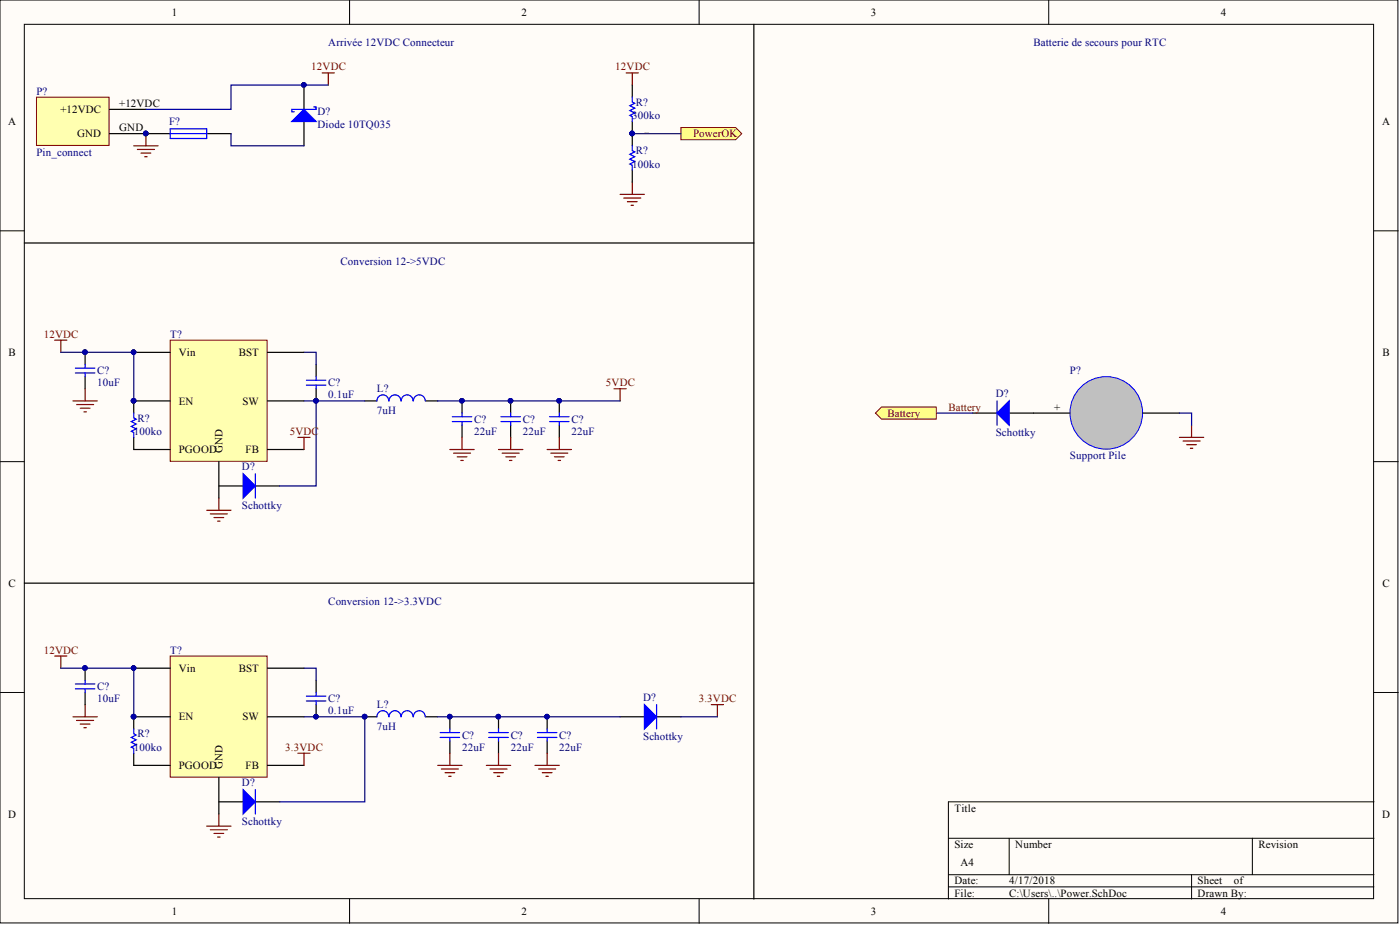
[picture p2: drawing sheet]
<svg xmlns="http://www.w3.org/2000/svg" width="292mm" height="193mm" viewBox="0 0 292 193" stroke-linecap="round" stroke-linejoin="round" font-family="sans-serif">
<g fill="#fffcf8" stroke="#000" stroke-width=".21">
<path d="M0 0h291.7v192.5h-291.7z"/>
<path d="M5.1 5.1h281.5v182.4h-281.5z"/>
</g>
<g fill="none" stroke="#000" stroke-width=".21">
<path d="M72.9 0v5.1M145.9 0v5.1M218.8 0v5.1M0 48.2h5.1M286.7 48.2h5M0 96.3h5.1M286.7 96.3h5M0 144.5h5.1M286.7 144.5h5M197.9 174.9h88.8M210.6 174.9v7.6M261.3 174.9v7.6"/>
<path d="M286.7 167.3h-88.8v20.2M72.9 187.5v5.1M145.9 187.5v5.1M197.9 182.5h88.8M197.9 185h88.8M218.8 187.5v5.1M248.6 182.5v5"/>
</g>
<path d="M7.6 20.3h15.2v10h-15.2z" fill="#ffffb0" stroke="#800000" stroke-width=".21"/>
<g fill="none" stroke="#000" stroke-width=".25">
<path d="M157.3 5.1v182.4M22.8 22.8h7.6M22.8 27.9h7.6M5.1 50.7h152.2M17.8 78.6v2.5M66 76v2.6M27.9 91.2v2.6M76.1 83.6h2.5M88.8 83.6h2.5M45.7 101.4h5M53.3 101.4h5M5.1 121.7h152.2"/>
<path d="M27.9 157.1v2.6M66 141.9v2.6M88.8 149.5h2.5M93.9 154.6v2.5M104 154.6v2.5M114.2 154.6v2.5M45.7 167.3h5M53.3 167.3h5"/>
</g>
<g fill="none" stroke="#800000" stroke-width=".25">
<path d="M67.2 15.2h2.6M68.5 15.2v2.5M27.9 30.4h5.1M28.7 31.2h3.5M29.4 31.9h2.1M30.2 32.7h.5M30.4 27.9v2.5M11.4 71h2.6M12.7 71v2.5M15.2 83.6h5.1M16 84.4h3.5M16.7 85.2h2.1"/>
<path d="M17.5 85.9h.5M17.8 81.1v2.5M128.1 81.1h2.5M129.4 81.1v2.5M43.1 106.4h5.1M43.9 107.2h3.5M44.6 108h2.1M45.4 108.7h.5M45.7 103.9v2.5M11.4 136.9h2.6M12.7 136.9v2.5M15.2 149.5h5.1"/>
<path d="M16 150.3h3.5M16.7 151.1h2.1M17.5 151.8h.5M17.8 147v2.5M148.4 147h2.5M149.7 147v2.5M43.1 172.3h5.1M43.9 173.1h3.5M44.6 173.9h2.1M45.4 174.6h.5M45.7 169.8v2.5"/>
</g>
<g fill="none" stroke="#00f" stroke-width=".25">
<path d="M15.7 77.8h4.1M15.7 76.8h4.1M17.8 76v.8M17.8 77.8v.8M63.9 79.3h4.1M66 78.6v.7M27.9 86.2v1l.5 .2-1 .5 1 .6-1 .5 1 .5-1 .5 .5 .2v1M53.3 98.8v5.1M63.9 80.3h4.1M81.1 83.6a1.23 1.23 0 0 0-1.2-1.2 1.23 1.23 0 0 0-1.3 1.2M83.6 83.6a1.23 1.23 0 0 0-1.2-1.2 1.23 1.23 0 0 0-1.2 1.2M86.2 83.6a1.23 1.23 0 0 0-1.3-1.2 1.23 1.23 0 0 0-1.2 1.2"/>
<path d="M88.7 83.6a1.23 1.23 0 0 0-1.2-1.2 1.23 1.23 0 0 0-1.2 1.2M27.9 152.1v1l.5 .2-1 .5 1 .5-1 .6 1 .5-1 .5 .5 .2v1M63.9 146.2h4.1M63.9 145.2h4.1M66 144.5v.7M81.1 149.5a1.23 1.23 0 0 0-1.2-1.2 1.23 1.23 0 0 0-1.3 1.2M83.6 149.5a1.23 1.23 0 0 0-1.2-1.2 1.23 1.23 0 0 0-1.2 1.2M86.2 149.5a1.23 1.23 0 0 0-1.3-1.2 1.23 1.23 0 0 0-1.2 1.2M88.7 149.5a1.23 1.23 0 0 0-1.2-1.2 1.23 1.23 0 0 0-1.2 1.2M91.8 153.8h4.1M91.8 152.8h4.1M93.9 153.8v.8"/>
<path d="M102 153.8h4M102 152.8h4M104 153.8v.8M112.1 153.8h4.1M112.1 152.8h4.1M114.2 153.8v.8M53.3 164.7v5.1"/>
</g>
<g fill="#00f" stroke="#00f" stroke-width=".25">
<path d="M50.7 98.8l2.6 2.6-2.6 2.5z"/>
<path d="M50.7 164.7l2.6 2.6-2.6 2.5z"/>
</g>
<path d="M142.1 26.6h11.4l1.2 1.3-1.2 1.3h-11.4z" fill-rule="evenodd" fill="#ffff80" stroke="#800000" stroke-width=".21"/>
<path d="M129.4 149.5h5.1M137 149.5h5.1" fill="none" stroke="#000" stroke-width=".25"/>
<path d="M134.5 147l2.5 2.5-2.5 2.6z" fill="#00f" stroke="#00f" stroke-width=".25"/>
<path d="M137 147v5.1" fill="none" stroke="#00f" stroke-width=".25"/>
<circle cx="230.8" cy="86.1" r="7.6" fill="#c0c0c0" stroke="#00f" stroke-width=".21"/>
<path d="M203 86.2h5M210.6 86.2h12.6M238.5 86.2h7.6" fill="none" stroke="#000" stroke-width=".25"/>
<path d="M63.4 73.5h2.6v2.5M66 83.6v17.8h-7.7M195.3 86.2h7.7M246.1 86.2h2.5v2.5M63.4 139.4h2.6v2.5M76.1 149.5v17.8h-17.8" fill="none" stroke="#000080" stroke-width=".25"/>
<path d="M208 86.2l2.6-2.6v5.1z" fill="#00f" stroke="#00f" stroke-width=".25"/>
<path d="M208 83.6v5.1" fill="none" stroke="#00f" stroke-width=".25"/>
<path d="M246.1 91.2h5.1M246.8 92h3.6M247.6 92.8h2M248.4 93.5h.5M248.6 88.7v2.5" fill="none" stroke="#800000" stroke-width=".25"/>
<path d="M35.5 136.9h20.2v25.2h-20.2z" fill="#ffffb0" stroke="#800000" stroke-width=".21"/>
<path d="M27.9 139.4h7.6M55.8 139.4h7.6M27.9 149.5h7.6M27.9 159.7h7.6M55.8 149.5h7.6M55.8 159.7h7.6M45.7 162.2v7.6" fill="none" stroke="#000" stroke-width=".25"/>
<g fill="#000080" stroke="#000080" stroke-width=".21">
<circle cx="27.9" cy="139.4" r=".47"/>
<circle cx="27.9" cy="73.5" r=".47"/>
</g>
<path d="M12.7 73.5h15.2v10.1M63.4 83.6h12.7M12.7 139.4h15.2v10.1" fill="none" stroke="#000080" stroke-width=".25"/>
<path d="M35.5 71h20.2v25.2h-20.2z" fill="#ffffb0" stroke="#800000" stroke-width=".21"/>
<g fill="none" stroke="#000" stroke-width=".25">
<path d="M131.9 17.7v2.6M30.4 27.9h5.1M43.1 27.9h5.1M63.4 25.3v5.1M131.9 27.9v2.5M131.9 35.5v2.5M27.9 73.5h7.6M55.8 73.5h7.6M27.9 83.6h7.6M27.9 93.8h7.6M45.7 96.3v7.6M55.8 83.6h7.6"/>
<path d="M55.8 93.8h7.6M96.4 88.7v2.5M106.5 88.7v2.5M116.7 88.7v2.5"/>
</g>
<circle cx="27.9" cy="73.5" r=".47" fill="#000080" stroke="#000080" stroke-width=".21"/>
<g fill="none" stroke="#800000" stroke-width=".25">
<path d="M130.6 15.2h2.6M131.9 15.2v2.5M131.9 38v2.6M129.4 40.6h5.1M130.1 41.3h3.6M130.9 42.1h2M131.7 42.8h.5M62.2 91.2h2.5M63.4 91.2v2.6M93.9 93.8h5M94.6 94.5h3.6M95.4 95.3h2"/>
<path d="M96.1 96.1h.6M96.4 91.2v2.6M104 93.8h5.1M104.8 94.5h3.5M105.5 95.3h2.1M106.3 96.1h.5M106.5 91.2v2.6M114.2 93.8h5M114.9 94.5h3.6M115.7 95.3h2M116.4 96.1h.6M116.7 91.2v2.6"/>
<path d="M62.2 157.1h2.5M63.4 157.1v2.6M91.3 159.7h5.1M93.9 157.1v2.6M101.5 159.7h5M104 157.1v2.6M111.6 159.7h5.1M114.2 157.1v2.6M92.1 160.4h3.5M92.8 161.2h2.1M93.6 162h.5M102.2 160.4h3.6"/>
<path d="M103 161.2h2M103.8 162h.5M112.4 160.4h3.5M113.1 161.2h2.1M113.9 162h.5"/>
</g>
<path d="M68.5 17.7h-20.3v5.1h-17.8M48.2 27.9v2.5h15.2M131.9 27.9h10.2M91.3 83.6h38.1M63.4 149.5h12.7M91.3 149.5h38.1M142.1 149.5h7.6" fill="none" stroke="#000080" stroke-width=".25"/>
<path d="M60.9 25.3l2.5-2.5 2.6 2.5z" fill="#00f" stroke="#00f" stroke-width=".25"/>
<g fill="none" stroke="#00f" stroke-width=".25">
<path d="M35.5 26.9h7.6v2h-7.6zM35.5 27.9h7.6M65.5 22.3h.5v.5h-5.1v.5h.5M131.9 20.3v1l.5 .2-1 .6 1 .5-1 .5 1 .5-1 .5 .5 .2v1M131.9 30.4v1l.5 .3-1 .5 1 .5-1 .5 1 .5-1 .5 .5 .3v1M94.4 87.9h4M94.4 86.9h4M96.4 87.9v.8M104.5 87.9h4.1M104.5 86.9h4.1M106.5 87.9v.8M114.7 87.9h4"/>
<path d="M114.7 86.9h4M116.7 87.9v.8"/>
</g>
<path d="M182.7 86.2l1.2-1.3h11.4v2.5h-11.4z" fill-rule="evenodd" fill="#ffff80" stroke="#800000" stroke-width=".21"/>
<path d="M17.8 144.5v2.5" fill="none" stroke="#000" stroke-width=".25"/>
<path d="M15.7 143.7h4.1M15.7 142.7h4.1M17.8 143.7v.8" fill="none" stroke="#00f" stroke-width=".25"/>
<text font-size="6" fill="#000080" x="62.4" y="21.4">PID?01</text>
<g font-size="3.5" fill="#000080">
<text x="130.9" y="27.1">PIR?01</text>
<text x="16.6" y="75.5">PIC?01</text>
<text x="64.9" y="83.2">PIC?02</text>
<text x="26.8" y="85.7">PIR?02</text>
<text x="95.6" y="85.7">PIC?01</text>
<text x="105.5" y="85.7">PIC?01</text>
<text x="115.7" y="85.7">PIC?01</text>
<text x="16.6" y="141.4">PIC?01</text>
<text x="64.9" y="149.2">PIC?02</text>
<text x="26.8" y="151.7">PIR?02</text>
<text x="92.8" y="151.7">PIC?01</text>
<text x="103" y="151.7">PIC?01</text>
<text x="113.2" y="151.7">PIC?01</text>
</g>
<g font-size="2.3">
<text x="35.9" y="3.3">1</text>
<text x="108.8" y="3.3">2</text>
<text x="181.7" y="3.3">3</text>
<text x="254.7" y="3.3">4</text>
<text x="12.6" y="23.6">+12VDC</text>
<text x="24.9" y="22.3">+12VDC</text>
<text x="1.7" y="26.1">A</text>
<text x="16.1" y="28.6">GND</text>
<text x="24.9" y="27.4">GND</text>
<text x="288.4" y="26.1">A</text>
<text x="1.8" y="74.3">B</text>
<text x="37.3" y="74.3">Vin</text>
<text x="49.8" y="74.3">BST</text>
<text x="288.4" y="74.3">B</text>
<text x="37.3" y="84.4">EN</text>
<text x="50.6" y="84.4">SW</text>
<text x="219.9" y="85.7">+</text>
<text x="37.3" y="94.5">PGOOD</text>
<text x="46.4" y="94.5" transform="rotate(-90 46.4 94.5)">GND</text>
<text x="51.2" y="94.5">FB</text>
<text x="1.8" y="122.4">C</text>
<text x="288.4" y="122.4">C</text>
<text x="37.3" y="140.2">Vin</text>
<text x="49.8" y="140.2">BST</text>
<text x="37.3" y="150.3">EN</text>
<text x="50.6" y="150.3">SW</text>
<text x="37.3" y="160.4">PGOOD</text>
<text x="46.4" y="160.4" transform="rotate(-90 46.4 160.4)">GND</text>
<text x="51.2" y="160.4">FB</text>
<text x="1.7" y="170.6">D</text>
<text x="199.1" y="169.3">Title</text>
<text x="288.4" y="170.6">D</text>
<text x="199.1" y="176.9">Size</text>
<text x="211.8" y="176.9">Number</text>
<text x="262.6" y="176.9">Revision</text>
<text x="199.1" y="184.5">Date:</text>
<text x="200.4" y="180.7">A4</text>
<text x="210.6" y="184.5">4/17/2018</text>
<text x="249.9" y="184.5">Sheet</text>
<text x="257.4" y="184.5">of</text>
<text x="35.9" y="190.8">1</text>
<text x="108.8" y="190.8">2</text>
<text x="181.7" y="190.8">3</text>
<text x="199.1" y="187">File:</text>
<text x="210.6" y="187">C:\Users\..\Power.SchDoc</text>
<text x="249.9" y="187">Drawn By:</text>
<text x="254.7" y="190.8">4</text>
</g>
<g font-size="2.3" fill="#000080">
<text x="68.5" y="9.6">Arrivée 12VDC Connecteur</text>
<text x="215.6" y="9.6">Batterie de secours pour RTC</text>
<text x="7.6" y="19.8">P?</text>
<text x="132.7" y="22.1">R?</text>
<text x="35.3" y="26.1">F?</text>
<text x="66.2" y="24.1">D?</text>
<text x="66.2" y="26.6">Diode 10TQ035</text>
<text x="131.9" y="24.8">300ko</text>
<text x="7.6" y="32.4">Pin_connect</text>
<text x="131.9" y="35">100ko</text>
<text x="132.7" y="32.2">R?</text>
<text x="71" y="55.3">Conversion 12-&gt;5VDC</text>
<text x="35.5" y="70.5">T?</text>
<text x="20.3" y="78.1">C?</text>
<text x="20.3" y="80.6">10uF</text>
<text x="68.5" y="80.6">C?</text>
<text x="68.5" y="83.1">0.1uF</text>
<text x="78.6" y="81.9">L?</text>
<text x="207.8" y="82.9">D?</text>
<text x="223.2" y="78.1">P?</text>
<text x="28.7" y="87.9">R?</text>
<text x="78.6" y="86.4">7uH</text>
<text x="98.9" y="88.2">C?</text>
<text x="109.1" y="88.2">C?</text>
<text x="119.2" y="88.2">C?</text>
<text x="27.9" y="90.7">100ko</text>
<text x="98.9" y="90.7">22uF</text>
<text x="109.1" y="90.7">22uF</text>
<text x="119.2" y="90.7">22uF</text>
<text x="207.8" y="91">Schottky</text>
<text x="223.2" y="95.8">Support Pile</text>
<text x="50.5" y="98.1">D?</text>
<text x="50.5" y="106.2">Schottky</text>
<text x="68.5" y="126.2">Conversion 12-&gt;3.3VDC</text>
<text x="35.5" y="136.4">T?</text>
<text x="20.3" y="144">C?</text>
<text x="20.3" y="146.5">10uF</text>
<text x="68.5" y="146.5">C?</text>
<text x="68.5" y="149">0.1uF</text>
<text x="78.6" y="147.8">L?</text>
<text x="134.2" y="146.2">D?</text>
<text x="28.7" y="153.8">R?</text>
<text x="78.6" y="152.3">7uH</text>
<text x="96.4" y="154.1">C?</text>
<text x="106.5" y="154.1">C?</text>
<text x="116.7" y="154.1">C?</text>
<text x="134.2" y="154.3">Schottky</text>
<text x="27.9" y="156.6">100ko</text>
<text x="96.4" y="156.6">22uF</text>
<text x="106.5" y="156.6">22uF</text>
<text x="116.7" y="156.6">22uF</text>
<text x="50.5" y="164">D?</text>
<text x="50.5" y="172.1">Schottky</text>
</g>
<g font-size="2.3" fill="#800000">
<text x="64.9" y="14.7">12VDC</text>
<text x="128.4" y="14.7">12VDC</text>
<text x="144.6" y="28.6">PowerOK</text>
<text x="9.1" y="70.5">12VDC</text>
<text x="126.4" y="80.6">5VDC</text>
<text x="185.2" y="86.9">Battery</text>
<text x="197.9" y="85.7">Battery</text>
<text x="60.5" y="90.7">5VDC</text>
<text x="9.1" y="136.4">12VDC</text>
<text x="145.8" y="146.5">3.3VDC</text>
<text x="59.5" y="156.6">3.3VDC</text>
</g>
<text font-size="1.8" fill="#000080" x="75.5" y="150.1">PIL?01</text>
<text font-size="1.4" fill="#000080" x="29.6" y="28.1">PIF?01</text>
<text font-size=".3" fill="#800000" x="134.5" y="27.8">PowerOK</text>
</svg>
